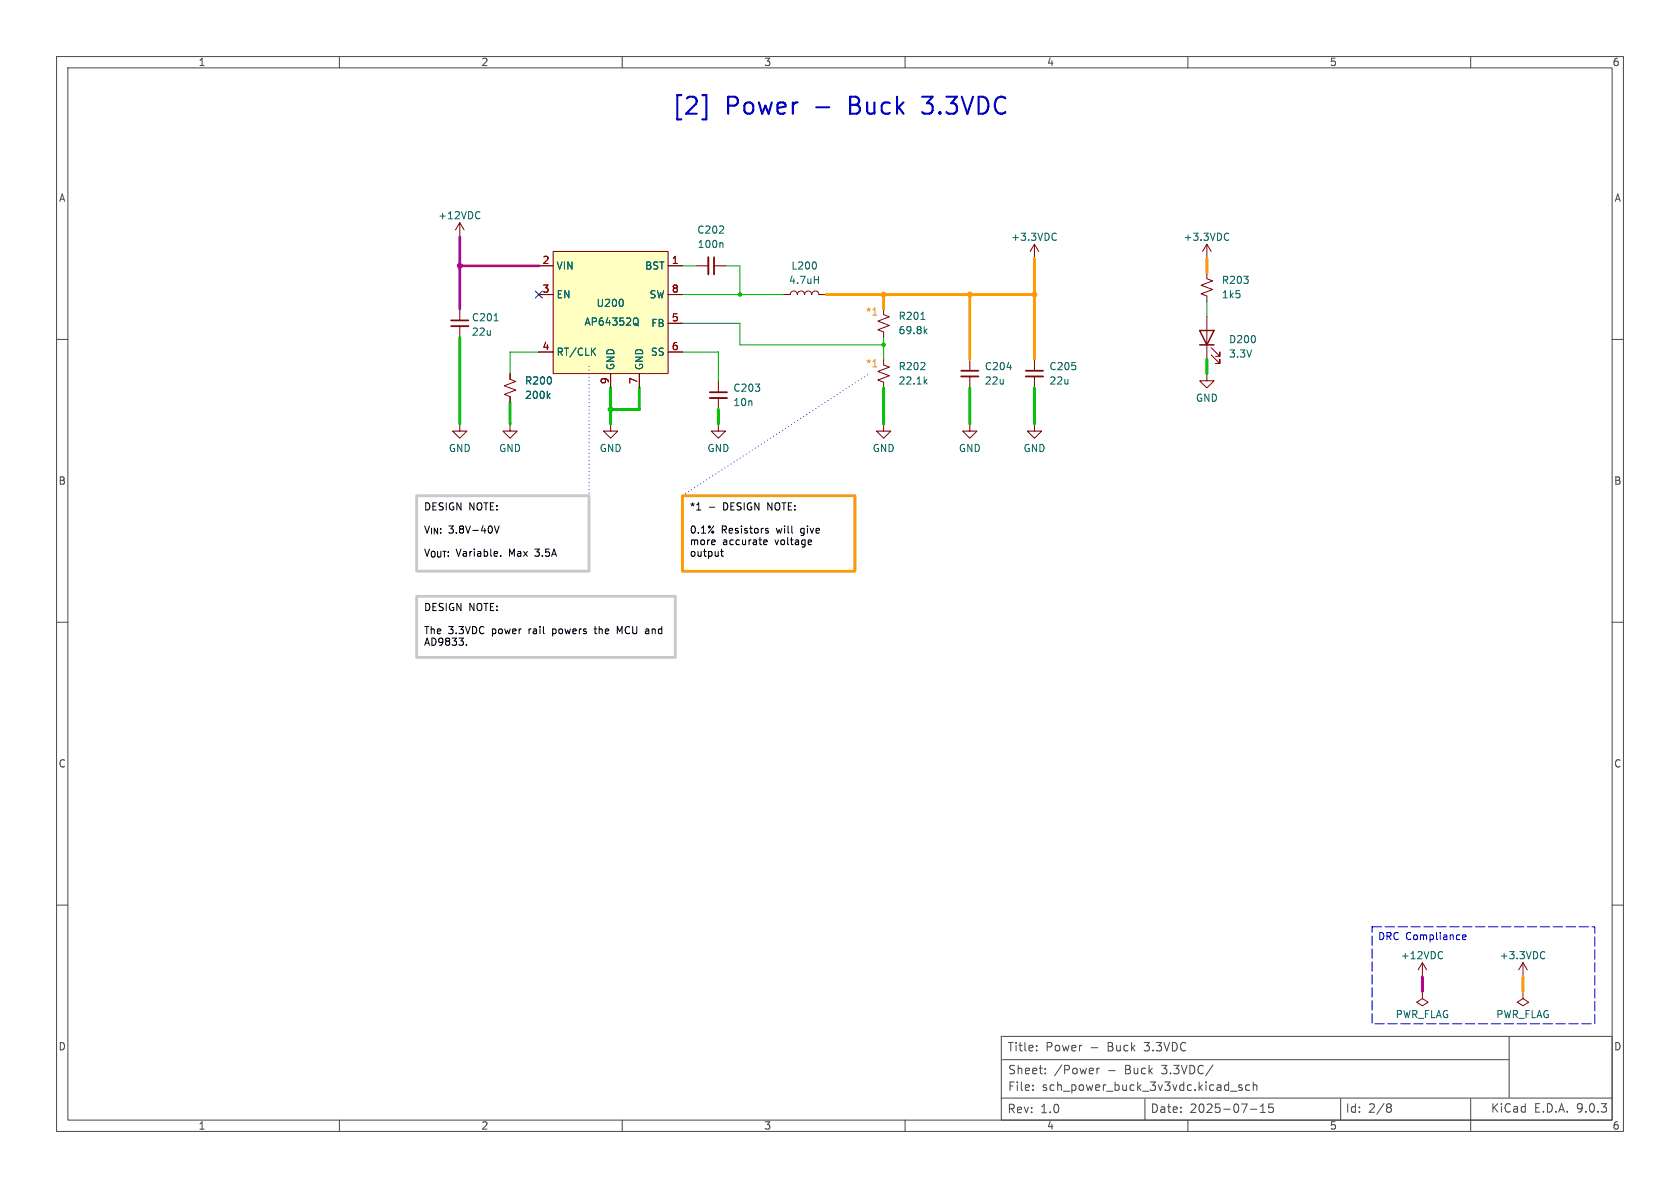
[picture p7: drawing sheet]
<svg xmlns="http://www.w3.org/2000/svg" width="297mm" height="210mm" viewBox="0 0 297 210" stroke-linecap="round" stroke-linejoin="round" font-family="sans-serif">
<g fill="none" stroke="#484848" stroke-width=".18">
<path d="M10 10h277v190h-277zM12 12h273v186h-273zM60 10v2M110 10v2M160 10v2M210 10v2M260 10v2M10 60h2M285 60h2M10 110h2M285 110h2M10 160h2"/>
<path d="M285 160h2M60 198v2M110 198v2M160 198v2M177 194.1h108M177 183.2h108v14.8h-108zM177.2 187.3h89.5M182.6 192.6v.2M182.6 191.8v.2M183.3 185.6v.2M183.3 184.9v.1M184.8 189.7v.1"/>
<path d="M184.8 188.9v.1M193.9 188.8v1M194.4 188.8l-.3 .1-.2 .2M202.4 194.3v3.7M210 198v2M214.4 188.3l-1.3 1.9M217.6 192.9h1.1M219.6 191.8h-.4l-.2 .2 .1 .2 .5 .1v.4h-.6M220.9 191.8h-.4l-.3 .2v.5l.1 .2h.6M221.1 196.1h1.1M221.6 191.9l.2-.1h.3l.1 1M221.6 191.3v1.5"/>
<path d="M222.8 196.7h.9M222.8 195.6l.5-.4v1.5M225.1 195.2h-.8v.7l.2-.2 .5 .1 .1 .2v.5l-.3 .2-.5-.2M237 194.2v3.8M245.4 195.8h.3M245.4 195.1l.4 .1 .2 .2-.3 .4M245.7 195.8l.2 .1 .1 .4-.2 .3h-.4M260 194.2v5.8M266.8 183.2v10.8"/>
</g>
<path d="M156.2 54.6v1l1 .4-2 .8 2 .7-2 .8 1 .4v1M213.4 45.7h.1M213.4 48.3v1l1 .4-2.1 .7 2.1 .8-2.1 .7 1.1 .4v1M213.4 43.2l-.8 1.3M213.4 43.2l.7 1.3M213.4 43.2v2.5M182.9 74.9v1.3h1.2l-1.2 1.3-1.3-1.3h1.3M182.9 74.9h.1" fill="none" stroke="#840000" stroke-width=".18"/>
<path d="M162.8 56.5h.7M163.5 58.5l.4 .5M163.9 58.2l-.5 .4M216.9 41.2l.3 .1M217.2 42.4l-.3 .1" fill="none" stroke="#006464" stroke-width=".18"/>
<path d="M97.8 44.5h20.3v21.5h-20.3z" fill="#ffffc2"/>
<g fill="none" stroke="#840000" stroke-width=".18">
<path d="M81.3 39.4v2.5M81.3 39.4l-.8 1.2M81.3 39.4l.7 1.2M81.3 41.9h.1M81.3 54.6v2M81.3 57.7v2M95.2 47h2.6M95.2 52.1h2.6M97.8 44.5h20.3v21.5h-20.3zM118.1 47h2.5M118.1 52.1h2.5M118.1 57.2h2.5"/>
<path d="M123.2 47h2M126.2 47h2.1M138.4 52.1h1.3a.64 .64 0 0 1 .6-.7 .64 .64 0 0 1 .7 .7 .64 .64 0 0 1 .6-.7 .64 .64 0 0 1 .6 .7 .64 .64 0 0 1 .7-.7 .64 .64 0 0 1 .6 .7 .64 .64 0 0 1 .6-.7 .64 .64 0 0 1 .7 .7h1.2M182.9 45.7h.1M182.9 43.2l-.8 1.3M182.9 43.2l.7 1.3M182.9 43.2v2.5M213.4 55.9v7.6M81.3 74.9v1.3h1.2l-1.2 1.3-1.3-1.3h1.3M81.3 74.9h.1M90.2 66v1.1l1 .3-2 .8 2 .8-2 .7 1 .4v1M90.2 74.9v1.3h1.2l-1.2 1.3-1.3-1.3h1.3"/>
<path d="M90.2 74.9h.1M95.2 62.2h2.6M107.9 74.9v1.3h1.3l-1.3 1.3-1.2-1.3h1.2M107.9 74.9h.1M107.9 66v2.6M113 66v2.6M118.1 62.2h2.5M127 74.9v1.3h1.3l-1.3 1.3-1.3-1.3h1.3M127 74.9h.1M127 67.3v2M127 70.4v2M156.2 74.9v1.3h1.3l-1.3 1.3-1.3-1.3h1.3"/>
<path d="M156.2 74.9h.1M156.2 63.5v1l1 .4-2 .8 2 .7-2 .8 1 .4v1M171.4 74.9v1.3h1.3l-1.3 1.3-1.2-1.3h1.2M171.4 74.9h.1M171.4 63.5v2M171.4 66.5v2.1M182.9 63.5v2M182.9 66.5v2.1M213.4 66v1.3h1.2l-1.2 1.3-1.3-1.3h1.3M213.4 66h.1M214.1 62.7l1.5 1.6v-.8v.8h-.7M214.1 61.5l1.5 1.5v-.8v.8h-.7"/>
<path d="M251.5 175.3v1.2l1 .7-1 .6-1.1-.6 1.1-.7M251.5 175.3h.1M251.5 172.7h.1M251.5 170.2l-.8 1.3M251.5 170.2l.7 1.3M251.5 170.2v2.5M269.2 175.3v1.2l1.1 .7-1.1 .6-1-.6 1-.7M269.2 175.3h.1M269.2 172.7h.1M269.2 170.2l-.7 1.3M269.2 170.2l.8 1.3M269.2 170.2v2.5"/>
</g>
<g fill="none" stroke="#006464" stroke-width=".18">
<path d="M84.6 37.4l.2 .1M84.8 38.6l-.2 .1M87.4 56.7h.7M110.1 53.1v.8M112.3 56.2a.43 .43 0 0 1 .5 .4v.5a.43 .43 0 0 1-.5 .4M112.3 57.2l.6 .4M127.6 42.9l.2 .2v.7M144 49.4h.7M144.3 46.5v.8M144.7 48.8v1.3M186.4 41.2l.4 .1M186.8 42.4l-.4 .1"/>
<path d="M96.9 69.9l.3 .5M97.2 69.6l-.4 .5M104.7 62.1l.6 .7M105.3 61.5l-.7 .8M163.5 67.4l.4 .5M163.9 67l-.5 .5M178 64.9h.8M254.8 168.2l.2 .1M255 169.4l-.2 .1M272.7 168.2l.4 .1M273.1 169.4l-.4 .1"/>
</g>
<path d="M79.8 56.6h3M126.2 45.5v3M125.5 69.3h3M169.9 65.5h3.1M181.4 65.5h3" fill="none" stroke="#840000" stroke-width=".3"/>
<path d="M79.8 57.7h3M125.2 45.5v3M125.5 70.4h3M169.9 66.5h3.1M181.4 66.5h3" fill="none" stroke="#840000" stroke-width=".33"/>
<path d="M212.1 58.4h2.5l-1.2 2.6zM212.1 61h2.5" fill="none" stroke="#840000" stroke-width=".25"/>
<path d="M104.1 64.8v22.8M120.6 87.6l33.1-21.6" fill="none" stroke="#0000c2" stroke-width=".18" stroke-dasharray="0 .6"/>
<path d="M146 52.1h36.9M156.2 52.1v2.5M171.4 52.1v11.4M182.9 45.7v17.8M213.4 45.7v2.6M269.2 172.7v2.6" fill="none" stroke="#f90" stroke-width=".51"/>
<path d="M81.3 47h13.9M81.3 41.9v12.7M251.5 172.7v2.6" fill="none" stroke="#c200c2" stroke-width=".51"/>
<path d="M120.6 57.2h10.2v3.8h25.4M120.6 52.1h17.8M120.6 47h2.6M128.3 47h2.5v5.1M156.2 59.7v3.8M213.4 53.3v2.6M95.2 62.2h-5v3.8M120.6 62.2h6.4v5.1" fill="none" stroke="#009600" stroke-width=".18"/>
<path d="M81.3 59.7v15.2M90.2 71.1v3.8M107.9 68.6v6.3M113 68.6v3.8h-5.1M127 72.4v2.5M156.2 68.6v6.3M171.4 68.6v6.3M182.9 68.6v6.3M213.4 63.5v2.5" fill="none" stroke="#00c200" stroke-width=".51"/>
<path d="M94.6 51.5l1.3 1.2M95.9 51.5l-1.3 1.2" fill="none" stroke="#000084" stroke-width=".18"/>
<path d="M242.6 163.8h39.3v17.2h-39.3z" fill="none" stroke="#0000c2" stroke-width=".18" stroke-dasharray="1.7 .6"/>
<path d="M258.6 165.7l.6-.1-.1-.3h-.4l-.1 .1v.6h.5" fill="none" stroke="#0000c2" stroke-width=".18"/>
<path d="M124.2 16.8h.7v4.3h-.7M144.3 19h2.3M163 17.1h1.9M163 19.8l.2 .2" fill="none" stroke="#0000c2" stroke-width=".38"/>
<path d="M120.6 87.6h30.5v13.4h-30.5z" fill="none" stroke="#f90" stroke-width=".5"/>
<g fill="none" stroke="#000" stroke-width=".18">
<path d="M87.4 93l.4 1.2 .4-1.2M88.5 98.2v.1M123.2 90.2h.7M125.4 89.7h1M127.4 97.5h.5M127.6 97.1v1.1l.3 .1M135 96.1l.2 .2 .4-.1M135 95.6l.2-.2h.2l.2 .2v.1l-.6 .2M135.4 93.8l.4 .1 .1 .2-.2 .1h-.4M135.4 93.5h.4M143.4 96.2l-.1 .1M143.5 95.6v.1l-.6 .2"/>
<path d="M82.5 113.9v.2M105 111.2h.5M105.2 110.8l.1 1.2M109.6 111.7l-.5-.9v1.2"/>
</g>
<path d="M73.7 87.6h30.4v13.4h-30.4zM73.7 105.4h45.7v10.8h-45.7z" fill="none" stroke="#c8c8c8" stroke-width=".5"/>
<path d="M154.3 55.7h.7M154.3 64.8h.7" fill="none" stroke="#f90" stroke-width=".18"/>
<g fill="#009600" stroke="#009600" stroke-width=".18">
<circle cx="156.2" cy="61" r=".3"/>
<circle cx="130.8" cy="52.1" r=".3"/>
</g>
<g fill="#f90" stroke="#f90" stroke-width=".18">
<circle cx="182.9" cy="52.1" r=".43"/>
<circle cx="156.2" cy="52.1" r=".43"/>
<circle cx="171.4" cy="52.1" r=".43"/>
</g>
<circle cx="107.9" cy="72.4" r=".43" fill="#00c200" stroke="#00c200" stroke-width=".18"/>
<circle cx="81.3" cy="47" r=".43" fill="#c200c2" stroke="#c200c2" stroke-width=".18"/>
<g font-size="4.2" fill="#0000c2">
<text x="118.6" y="20.8">[2]</text>
<text x="128.3" y="20.8">Power</text>
<text x="150.9" y="20.8">Buck</text>
<text x="164.4" y="20.8">3.3VDC</text>
</g>
<g font-size="2.1" fill="#484848">
<text x="178" y="186.1">Title:</text>
<text x="178.1" y="190.1">Sheet:</text>
<text x="184.8" y="186.1">Power</text>
<text x="186.3" y="190.1">/Power</text>
<text x="192.8" y="186.1">-</text>
<text x="195.9" y="190.1">-</text>
<text x="195.9" y="186.1">Buck</text>
<text x="199" y="190.1">Buck</text>
<text x="202.6" y="186.1">3.3VDC</text>
<text x="205.7" y="190.1">3.3VDC/</text>
<text x="178" y="197">Rev:</text>
<text x="178.1" y="193.1">File:</text>
<text x="183.9" y="197">1.0</text>
<text x="184.2" y="193.1">sch_power_buck_3v3vdc.kicad_sch</text>
<text x="203.3" y="196.9">Date:</text>
<text x="210.3" y="196.9">2025-07-15</text>
<text x="237.8" y="196.9">Id:</text>
<text x="241.9" y="196.9">2/8</text>
<text x="263.5" y="196.9">KiCad</text>
<text x="271.2" y="196.9">E.D.A.</text>
<text x="278.8" y="196.9">9.0.3</text>
</g>
<g font-size="1.8" fill="#484848">
<text x="35" y="11.9">1</text>
<text x="85" y="11.9">2</text>
<text x="135" y="11.9">3</text>
<text x="185" y="11.9">4</text>
<text x="235" y="11.9">5</text>
<text x="285" y="11.9">6</text>
<text x="10.3" y="35.9">A</text>
<text x="285.3" y="35.9">A</text>
<text x="10.3" y="85.9">B</text>
<text x="285.3" y="85.9">B</text>
<text x="10.3" y="135.9">C</text>
<text x="285.3" y="135.9">C</text>
<text x="10.3" y="185.9">D</text>
<text x="285.3" y="185.9">D</text>
<text x="35" y="199.9">1</text>
<text x="85" y="199.9">2</text>
<text x="135" y="199.9">3</text>
<text x="185" y="199.9">4</text>
<text x="235" y="199.9">5</text>
<text x="285" y="199.9">6</text>
</g>
<g font-size="1.8" fill="#006464">
<text x="77.4" y="39">+12VDC</text>
<text x="123.2" y="41.5">C202</text>
<text x="98.3" y="47.9">VIN</text>
<text x="114" y="47.9">BST</text>
<text x="123.2" y="44">100n</text>
<text x="139.8" y="47.9">L200</text>
<text x="178.7" y="42.8">+3.3VDC</text>
<text x="209.1" y="42.8">+3.3VDC</text>
<text x="98.3" y="52.9">EN</text>
<text x="114.7" y="52.9">SW</text>
<text x="139.4" y="50.4">4.7uH</text>
<text x="215.9" y="50.4">R203</text>
<text x="215.9" y="52.9">1k5</text>
<text x="83.3" y="57">C201</text>
<text x="83.3" y="59.5">22u</text>
<text x="103.2" y="57.8">AP64352Q</text>
<text x="105.4" y="54.5">U200</text>
<text x="115" y="58">FB</text>
<text x="158.8" y="56.7">R201</text>
<text x="158.8" y="59.3">69.8k</text>
<text x="98.3" y="63.1">RT/CLK</text>
<text x="108.8" y="65.5" transform="rotate(-90 108.8 65.5)">GND</text>
<text x="113.9" y="65.5" transform="rotate(-90 113.9 65.5)">GND</text>
<text x="115" y="63.1">SS</text>
<text x="158.8" y="65.6">R202</text>
<text x="174" y="65.6">C204</text>
<text x="185.4" y="65.6">C205</text>
<text x="217.2" y="60.9">D200</text>
<text x="217.2" y="63.4">3.3V</text>
<text x="92.7" y="68.2">R200</text>
<text x="92.7" y="70.7">200k</text>
<text x="129.5" y="69.4">C203</text>
<text x="129.5" y="72">10n</text>
<text x="158.8" y="68.2">22.1k</text>
<text x="174" y="68.2">22u</text>
<text x="185.4" y="68.2">22u</text>
<text x="211.3" y="71.2">GND</text>
<text x="79.2" y="80.1">GND</text>
<text x="88.1" y="80.1">GND</text>
<text x="105.9" y="80.1">GND</text>
<text x="125" y="80.1">GND</text>
<text x="154.2" y="80.1">GND</text>
<text x="169.4" y="80.1">GND</text>
<text x="180.8" y="80.1">GND</text>
<text x="247.5" y="169.8">+12VDC</text>
<text x="265" y="169.8">+3.3VDC</text>
<text x="246.6" y="180.2">PWR_FLAG</text>
<text x="264.4" y="180.2">PWR_FLAG</text>
</g>
<g font-size="1.8" fill="#a90000">
<text x="95.8" y="46.7">2</text>
<text x="118.7" y="46.7">1</text>
<text x="95.8" y="51.8">3</text>
<text x="118.7" y="51.8">8</text>
<text x="118.7" y="56.9">5</text>
<text x="95.8" y="62">4</text>
<text x="118.7" y="62">6</text>
<text x="107.7" y="68" transform="rotate(-90 107.7 68)">9</text>
<text x="112.8" y="68" transform="rotate(-90 112.8 68)">7</text>
</g>
<g font-size="1.8" fill="#f90">
<text x="153" y="56">*1</text>
<text x="153" y="65.1">*1</text>
</g>
<g font-size="1.8">
<text x="74.9" y="90.6">DESIGN NOTE:</text>
<text x="74.9" y="94.6">V_{IN}:</text>
<text x="79.3" y="94.6">3.8V-40V</text>
<text x="121.9" y="90.6">*1</text>
<text x="121.9" y="94.6">0.1%</text>
<text x="127.5" y="94.6">Resistors</text>
<text x="127.9" y="90.6">DESIGN NOTE:</text>
<text x="137.4" y="94.6">will</text>
<text x="141.8" y="94.6">give</text>
<text x="74.9" y="98.7">V_{OUT}:</text>
<text x="80.6" y="98.7">Variable.</text>
<text x="90.1" y="98.7">Max</text>
<text x="94.9" y="98.7">3.5A</text>
<text x="121.9" y="96.7">more</text>
<text x="121.9" y="98.7">output</text>
<text x="127.7" y="96.7">accurate</text>
<text x="137.1" y="96.7">voltage</text>
<text x="74.9" y="108.3">DESIGN NOTE:</text>
<text x="74.9" y="112.4">The</text>
<text x="79.2" y="112.4">3.3VDC</text>
<text x="87.1" y="112.4">power</text>
<text x="93.7" y="112.4">rail</text>
<text x="98.1" y="112.4">powers</text>
<text x="105.8" y="112.4">the</text>
<text x="109.9" y="112.4">MCU and</text>
<text x="74.9" y="114.5">AD9833.</text>
</g>
<text font-size="1.8" fill="#0000c2" x="243.5" y="166.5">DRC Compliance</text>
</svg>
